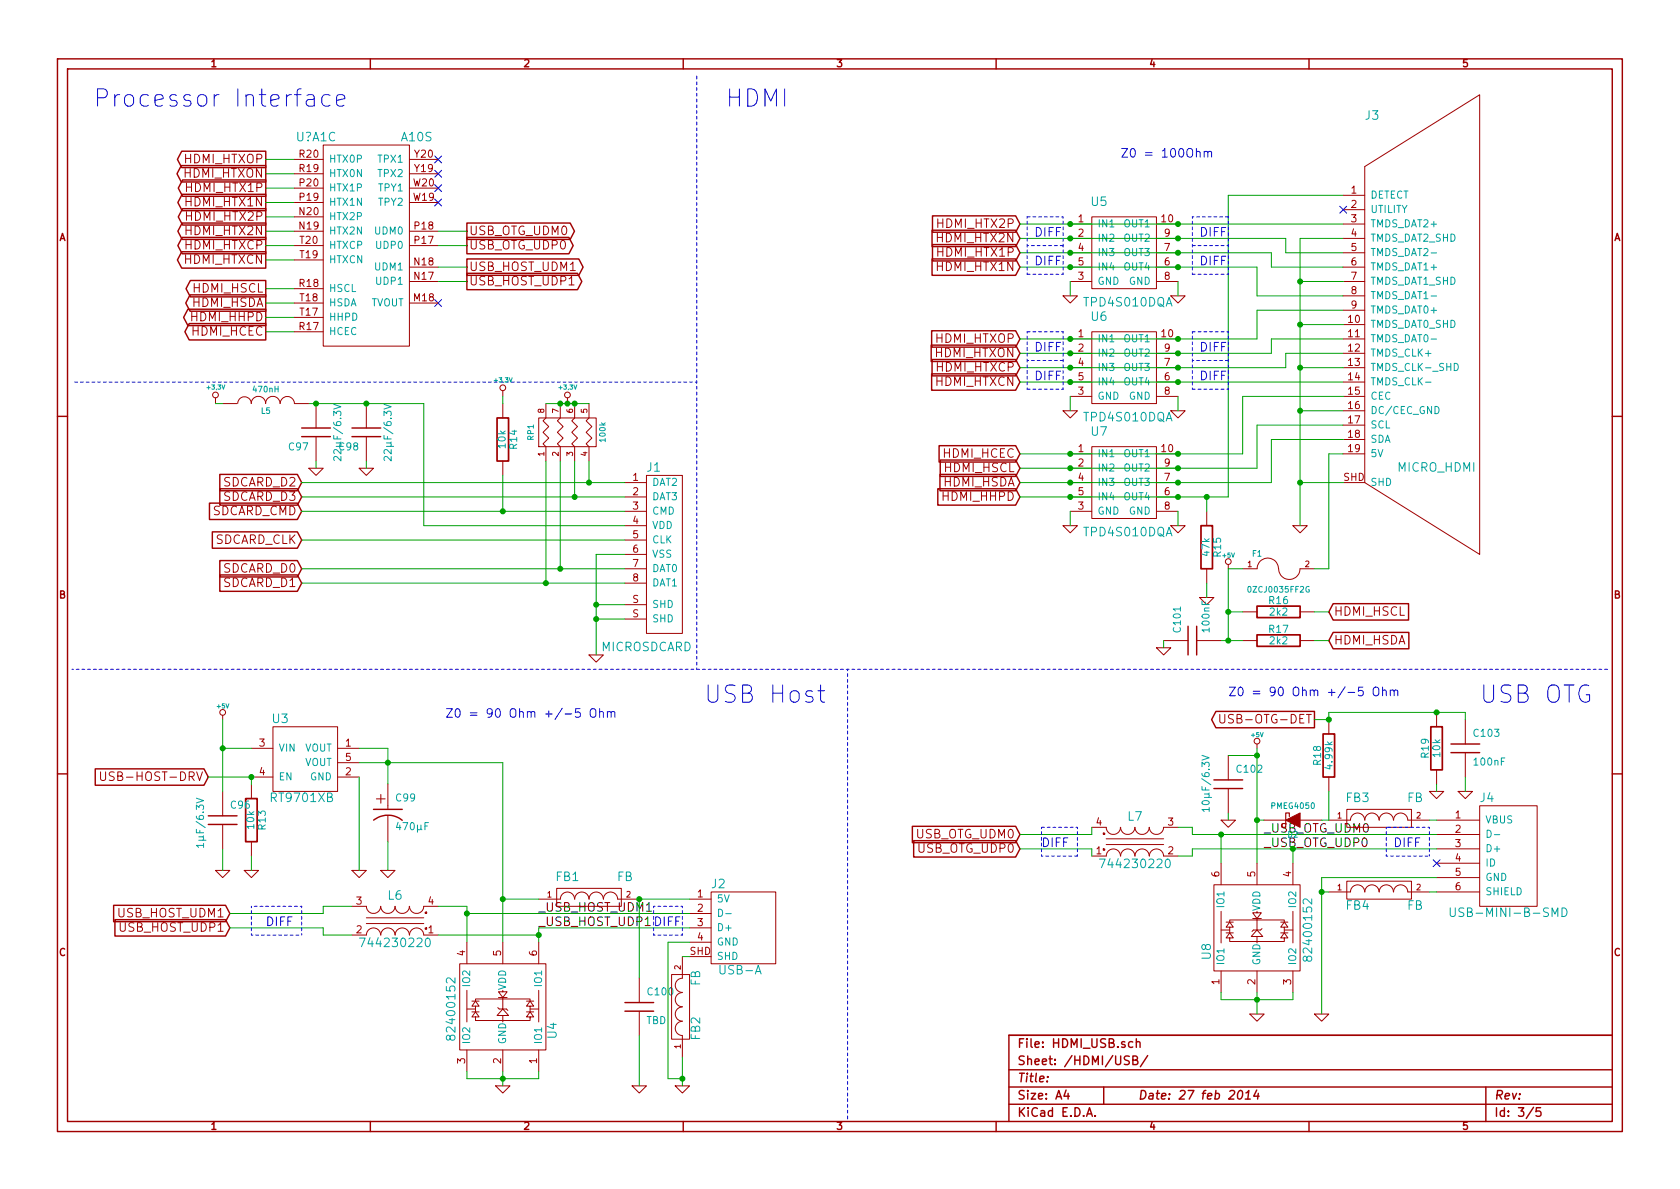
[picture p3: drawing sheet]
EESchema Schematic File Version 2
LIBS:tinkerforge
LIBS:power
LIBS:device
LIBS:transistors
LIBS:conn
LIBS:linear
LIBS:regul
LIBS:74xx
LIBS:cmos4000
LIBS:adc-dac
LIBS:memory
LIBS:xilinx
LIBS:special
LIBS:microcontrollers
LIBS:dsp
LIBS:microchip
LIBS:analog_switches
LIBS:motorola
LIBS:texas
LIBS:intel
LIBS:audio
LIBS:interface
LIBS:digital-audio
LIBS:philips
LIBS:display
LIBS:cypress
LIBS:siliconi
LIBS:opto
LIBS:atmel
LIBS:contrib
LIBS:valves
LIBS:red-cache
EELAYER 27 0
EELAYER END
$Descr A4 11693 8268
encoding utf-8
Sheet 3 5
Title ""
Date "27 feb 2014"
Rev ""
Comp ""
Comment1 ""
Comment2 ""
Comment3 ""
Comment4 ""
$EndDescr
$Comp
L MICRO_HDMI J3
U 1 1
P 9500 2250
F 0 "J3" H 9550 3700 60  0000 C CNN
F 1 "MICRO_HDMI" H 10000 1250 60  0000 C CNN
F 2 "MICRO-HDMI-D" H 9200 3400 60  0001 C CNN
F 3 "" H 9200 3400 60  0000 C CNN
	1    9500 2250
	1    0    0    -1  
$EndComp
$Comp
L GND #PWR068
U 1 1
P 9050 3650
F 0 "#PWR068" H 9050 3650 30  0001 C CNN
F 1 "GND" H 9050 3580 30  0001 C CNN
F 2 "" H 9050 3650 60  0000 C CNN
F 3 "" H 9050 3650 60  0000 C CNN
	1    9050 3650
	1    0    0    -1  
$EndComp
Text GLabel 1850 1100 0    60   Output ~ 0
HDMI_HTXOP
Text GLabel 1850 1200 0    60   Output ~ 0
HDMI_HTXON
Text GLabel 1850 1300 0    60   Output ~ 0
HDMI_HTX1P
Text GLabel 1850 1400 0    60   Output ~ 0
HDMI_HTX1N
Text GLabel 1850 1500 0    60   Output ~ 0
HDMI_HTX2P
Text GLabel 1850 1600 0    60   Output ~ 0
HDMI_HTX2N
Text GLabel 1850 1700 0    60   Output ~ 0
HDMI_HTXCP
Text GLabel 1850 1800 0    60   Output ~ 0
HDMI_HTXCN
Text GLabel 7100 2350 0    60   Input ~ 0
HDMI_HTXOP
Text GLabel 7100 2450 0    60   Input ~ 0
HDMI_HTXON
Text GLabel 7100 1750 0    60   Input ~ 0
HDMI_HTX1P
Text GLabel 7100 1850 0    60   Input ~ 0
HDMI_HTX1N
Text GLabel 7100 1550 0    60   Input ~ 0
HDMI_HTX2P
Text GLabel 7100 1650 0    60   Input ~ 0
HDMI_HTX2N
Text GLabel 1850 2000 0    60   Output ~ 0
HDMI_HSCL
Text GLabel 1850 2100 0    60   Output ~ 0
HDMI_HSDA
Text GLabel 1850 2200 0    60   Output ~ 0
HDMI_HHPD
Text GLabel 1850 2300 0    60   Output ~ 0
HDMI_HCEC
Text GLabel 7100 3250 0    60   Input ~ 0
HDMI_HSCL
Text GLabel 7100 3350 0    60   Input ~ 0
HDMI_HSDA
Text GLabel 7100 3450 0    60   Input ~ 0
HDMI_HHPD
Text GLabel 7100 3150 0    60   Input ~ 0
HDMI_HCEC
Text GLabel 7100 2550 0    60   Input ~ 0
HDMI_HTXCP
Text GLabel 7100 2650 0    60   Input ~ 0
HDMI_HTXCN
$Comp
L RCLAMP0524P U5
U 1 1
P 7850 1750
F 0 "U5" H 7650 2100 60  0000 C CNN
F 1 "TPD4S010DQA" H 7850 1400 60  0000 C CNN
F 2 "TPD4S010DQA" H 7600 2250 60  0001 C CNN
F 3 "" H 7600 2250 60  0000 C CNN
	1    7850 1750
	1    0    0    -1  
$EndComp
$Comp
L RCLAMP0524P U6
U 1 1
P 7850 2550
F 0 "U6" H 7650 2900 60  0000 C CNN
F 1 "TPD4S010DQA" H 7850 2200 60  0000 C CNN
F 2 "TPD4S010DQA" H 7600 3050 60  0001 C CNN
F 3 "" H 7600 3050 60  0000 C CNN
	1    7850 2550
	1    0    0    -1  
$EndComp
$Comp
L RCLAMP0524P U7
U 1 1
P 7850 3350
F 0 "U7" H 7650 3700 60  0000 C CNN
F 1 "TPD4S010DQA" H 7850 3000 60  0000 C CNN
F 2 "TPD4S010DQA" H 7600 3850 60  0001 C CNN
F 3 "" H 7600 3850 60  0000 C CNN
	1    7850 3350
	1    0    0    -1  
$EndComp
Wire Wire Line
	9050 3350 9350 3350
Wire Wire Line
	9050 1650 9050 3650
Wire Wire Line
	9050 2250 9350 2250
Connection ~ 9050 3350
Wire Wire Line
	9050 1650 9350 1650
Connection ~ 9050 2250
Wire Wire Line
	9350 1950 9050 1950
Connection ~ 9050 1950
Wire Wire Line
	9350 2550 9050 2550
Connection ~ 9050 2550
Wire Wire Line
	9350 2850 9050 2850
Connection ~ 9050 2850
Wire Wire Line
	1850 1100 2050 1100
Wire Wire Line
	2050 1200 1850 1200
Wire Wire Line
	1850 1300 2050 1300
Wire Wire Line
	2050 1400 1850 1400
Wire Wire Line
	1850 1500 2050 1500
Wire Wire Line
	2050 1600 1850 1600
Wire Wire Line
	1850 1700 2050 1700
Wire Wire Line
	2050 1800 1850 1800
Wire Wire Line
	1850 2000 2050 2000
Wire Wire Line
	2050 2100 1850 2100
Wire Wire Line
	1850 2200 2050 2200
Wire Wire Line
	2050 2300 1850 2300
Wire Wire Line
	7100 1550 9350 1550
Connection ~ 7450 1550
Wire Wire Line
	7100 1650 8950 1650
Connection ~ 7450 1650
Wire Wire Line
	8950 1650 8950 1750
Wire Wire Line
	8950 1750 9350 1750
Connection ~ 8200 1650
Wire Wire Line
	9350 1850 8850 1850
Wire Wire Line
	8850 1850 8850 1750
Wire Wire Line
	8850 1750 7100 1750
Wire Wire Line
	7100 1850 8750 1850
Wire Wire Line
	8750 1850 8750 2050
Wire Wire Line
	8750 2050 9350 2050
Connection ~ 8200 1750
Connection ~ 7450 1750
Connection ~ 8200 1850
Connection ~ 7450 1850
Wire Wire Line
	7100 2350 8750 2350
Wire Wire Line
	8750 2350 8750 2150
Wire Wire Line
	8750 2150 9350 2150
Wire Wire Line
	9350 2350 8850 2350
Wire Wire Line
	8850 2350 8850 2450
Wire Wire Line
	8850 2450 7100 2450
Wire Wire Line
	9350 2450 8950 2450
Wire Wire Line
	8950 2450 8950 2550
Wire Wire Line
	8950 2550 7100 2550
Wire Wire Line
	7100 2650 9350 2650
Connection ~ 8200 2350
Connection ~ 7450 2350
Connection ~ 8200 2450
Connection ~ 7450 2450
Connection ~ 8200 2550
Connection ~ 7450 2550
Connection ~ 8200 2650
Connection ~ 7450 2650
Wire Wire Line
	9350 2750 8650 2750
Wire Wire Line
	8650 2750 8650 3150
Wire Wire Line
	8650 3150 7100 3150
Wire Wire Line
	7100 3250 8750 3250
Wire Wire Line
	8750 3250 8750 2950
Wire Wire Line
	8750 2950 9350 2950
Wire Wire Line
	7100 3350 8850 3350
Wire Wire Line
	8850 3350 8850 3050
Wire Wire Line
	8850 3050 9350 3050
Wire Wire Line
	7100 3450 8550 3450
Wire Wire Line
	8550 3450 8550 1350
Wire Wire Line
	8550 1350 9350 1350
$Comp
L GND #PWR069
U 1 1
P 8200 3650
F 0 "#PWR069" H 8200 3650 30  0001 C CNN
F 1 "GND" H 8200 3580 30  0001 C CNN
F 2 "" H 8200 3650 60  0000 C CNN
F 3 "" H 8200 3650 60  0000 C CNN
	1    8200 3650
	1    0    0    -1  
$EndComp
$Comp
L GND #PWR070
U 1 1
P 7450 3650
F 0 "#PWR070" H 7450 3650 30  0001 C CNN
F 1 "GND" H 7450 3580 30  0001 C CNN
F 2 "" H 7450 3650 60  0000 C CNN
F 3 "" H 7450 3650 60  0000 C CNN
	1    7450 3650
	1    0    0    -1  
$EndComp
$Comp
L GND #PWR071
U 1 1
P 7450 2850
F 0 "#PWR071" H 7450 2850 30  0001 C CNN
F 1 "GND" H 7450 2780 30  0001 C CNN
F 2 "" H 7450 2850 60  0000 C CNN
F 3 "" H 7450 2850 60  0000 C CNN
	1    7450 2850
	1    0    0    -1  
$EndComp
$Comp
L GND #PWR072
U 1 1
P 8200 2850
F 0 "#PWR072" H 8200 2850 30  0001 C CNN
F 1 "GND" H 8200 2780 30  0001 C CNN
F 2 "" H 8200 2850 60  0000 C CNN
F 3 "" H 8200 2850 60  0000 C CNN
	1    8200 2850
	1    0    0    -1  
$EndComp
$Comp
L GND #PWR073
U 1 1
P 8200 2050
F 0 "#PWR073" H 8200 2050 30  0001 C CNN
F 1 "GND" H 8200 1980 30  0001 C CNN
F 2 "" H 8200 2050 60  0000 C CNN
F 3 "" H 8200 2050 60  0000 C CNN
	1    8200 2050
	1    0    0    -1  
$EndComp
$Comp
L GND #PWR074
U 1 1
P 7450 2050
F 0 "#PWR074" H 7450 2050 30  0001 C CNN
F 1 "GND" H 7450 1980 30  0001 C CNN
F 2 "" H 7450 2050 60  0000 C CNN
F 3 "" H 7450 2050 60  0000 C CNN
	1    7450 2050
	1    0    0    -1  
$EndComp
Wire Wire Line
	8200 2050 8200 1950
Wire Wire Line
	7450 2050 7450 1950
Wire Wire Line
	7450 2850 7450 2750
Wire Wire Line
	8200 2850 8200 2750
Wire Wire Line
	7450 3650 7450 3550
Wire Wire Line
	8200 3650 8200 3550
NoConn ~ 9350 1450
$Comp
L +5V #PWR075
U 1 1
P 8550 3950
F 0 "#PWR075" H 8550 4040 20  0001 C CNN
F 1 "+5V" H 8550 4040 30  0000 C CNN
F 2 "" H 8550 3950 60  0000 C CNN
F 3 "" H 8550 3950 60  0000 C CNN
	1    8550 3950
	1    0    0    -1  
$EndComp
$Comp
L FUSE F1
U 1 1
P 8900 3950
F 0 "F1" H 8750 4050 40  0000 C CNN
F 1 "0ZCJ0035FF2G" H 8900 3800 40  0000 C CNN
F 2 "1206" H 8900 3950 60  0001 C CNN
F 3 "" H 8900 3950 60  0000 C CNN
	1    8900 3950
	1    0    0    -1  
$EndComp
Wire Wire Line
	9350 3150 9250 3150
Wire Wire Line
	9250 3150 9250 3950
Wire Wire Line
	9250 3950 9150 3950
Wire Wire Line
	8650 3950 8550 3950
$Comp
L R R15
U 1 1
P 8400 3800
F 0 "R15" V 8480 3800 50  0000 C CNN
F 1 "47k" V 8400 3800 50  0000 C CNN
F 2 "0402" H 8400 3800 60  0001 C CNN
F 3 "" H 8400 3800 60  0000 C CNN
	1    8400 3800
	1    0    0    -1  
$EndComp
$Comp
L GND #PWR076
U 1 1
P 8400 4150
F 0 "#PWR076" H 8400 4150 30  0001 C CNN
F 1 "GND" H 8400 4080 30  0001 C CNN
F 2 "" H 8400 4150 60  0000 C CNN
F 3 "" H 8400 4150 60  0000 C CNN
	1    8400 4150
	1    0    0    -1  
$EndComp
Wire Wire Line
	8400 3550 8400 3450
Connection ~ 8400 3450
Wire Wire Line
	8400 4050 8400 4150
$Comp
L R R16
U 1 1
P 8900 4250
F 0 "R16" V 8980 4250 50  0000 C CNN
F 1 "2k2" V 8900 4250 50  0000 C CNN
F 2 "0402" H 8900 4250 60  0001 C CNN
F 3 "" H 8900 4250 60  0000 C CNN
	1    8900 4250
	0    -1   -1   0   
$EndComp
$Comp
L R R17
U 1 1
P 8900 4450
F 0 "R17" V 8980 4450 50  0000 C CNN
F 1 "2k2" V 8900 4450 50  0000 C CNN
F 2 "0402" H 8900 4450 60  0001 C CNN
F 3 "" H 8900 4450 60  0000 C CNN
	1    8900 4450
	0    -1   -1   0   
$EndComp
Wire Wire Line
	8550 3950 8550 4450
Wire Wire Line
	8550 4250 8650 4250
Wire Wire Line
	8500 4450 8650 4450
Connection ~ 8550 4250
Text GLabel 9250 4250 2    60   Input ~ 0
HDMI_HSCL
Text GLabel 9250 4450 2    60   Input ~ 0
HDMI_HSDA
Wire Wire Line
	9150 4450 9250 4450
Wire Wire Line
	9150 4250 9250 4250
Text GLabel 3250 1850 2    60   Output ~ 0
USB_HOST_UDM1
Text GLabel 3250 1700 2    60   Output ~ 0
USB_OTG_UDP0
Text GLabel 3250 1600 2    60   Output ~ 0
USB_OTG_UDM0
Text GLabel 3250 1950 2    60   Output ~ 0
USB_HOST_UDP1
Wire Wire Line
	3050 1850 3250 1850
Wire Wire Line
	3250 1950 3050 1950
Wire Wire Line
	3050 1600 3250 1600
Wire Wire Line
	3250 1700 3050 1700
NoConn ~ 3050 2100
Text GLabel 1600 6450 0    60   Input ~ 0
USB_HOST_UDP1
Text GLabel 1600 6350 0    60   Input ~ 0
USB_HOST_UDM1
Text GLabel 7100 5900 0    60   Input ~ 0
USB_OTG_UDP0
Text GLabel 7100 5800 0    60   Input ~ 0
USB_OTG_UDM0
Connection ~ 8200 3150
Connection ~ 7450 3150
Connection ~ 7450 3250
Connection ~ 8200 3250
Connection ~ 8200 3350
Connection ~ 7450 3350
Connection ~ 7450 3450
Connection ~ 8200 3450
$Comp
L USB-MINI-B-SMD J4
U 1 1
P 10650 5950
F 0 "J4" H 10350 6350 60  0000 C CNN
F 1 "USB-MINI-B-SMD" H 10500 5550 60  0000 C CNN
F 2 "USB-MINI-B-SMD" H 10650 5950 60  0001 C CNN
F 3 "~" H 10650 5950 60  0000 C CNN
	1    10650 5950
	1    0    0    -1  
$EndComp
$Comp
L WE-CNSW L7
U 1 1
P 7900 5850
F 0 "L7" H 7900 6020 60  0000 C CNN
F 1 "744230220" H 7900 5690 60  0000 C CNN
F 2 "WE-CNSW-0603" H 7900 5845 60  0001 C CNN
F 3 "" H 7900 5845 60  0000 C CNN
	1    7900 5850
	1    0    0    -1  
$EndComp
$Comp
L TVS_ARRAY4 U8
U 1 1
P 8750 6450
F 0 "U8" V 8405 6285 60  0000 C CNN
F 1 "82400152" V 9110 6435 60  0000 C CNN
F 2 "SOT563" H 8750 6435 60  0001 C CNN
F 3 "" H 8750 6435 60  0000 C CNN
	1    8750 6450
	1    0    0    -1  
$EndComp
Wire Wire Line
	8300 5900 10000 5900
Wire Wire Line
	8300 5900 8300 5950
Wire Wire Line
	8300 5950 8200 5950
Wire Wire Line
	8200 5750 8300 5750
Wire Wire Line
	8300 5750 8300 5800
Wire Wire Line
	8300 5800 10000 5800
Wire Wire Line
	8500 6000 8500 5800
Connection ~ 8500 5800
Wire Wire Line
	9000 6000 9000 5900
Connection ~ 9000 5900
$Comp
L GND #PWR077
U 1 1
P 8750 7050
F 0 "#PWR077" H 8750 7050 30  0001 C CNN
F 1 "GND" H 8750 6980 30  0001 C CNN
F 2 "" H 8750 7050 60  0000 C CNN
F 3 "" H 8750 7050 60  0000 C CNN
	1    8750 7050
	1    0    0    -1  
$EndComp
Wire Wire Line
	8750 6900 8750 7050
Wire Wire Line
	8500 6950 9000 6950
Wire Wire Line
	9000 6950 9000 6900
Connection ~ 8750 6950
Wire Wire Line
	8500 6950 8500 6900
$Comp
L +5V #PWR078
U 1 1
P 8750 5200
F 0 "#PWR078" H 8750 5290 20  0001 C CNN
F 1 "+5V" H 8750 5290 30  0000 C CNN
F 2 "" H 8750 5200 60  0000 C CNN
F 3 "" H 8750 5200 60  0000 C CNN
	1    8750 5200
	1    0    0    -1  
$EndComp
Wire Wire Line
	8750 5200 8750 6000
$Comp
L FILTER FB3
U 1 1
P 9600 5700
F 0 "FB3" H 9450 5850 60  0000 C CNN
F 1 "FB" H 9850 5850 60  0000 C CNN
F 2 "0603" H 9600 5700 60  0001 C CNN
F 3 "" H 9600 5700 60  0000 C CNN
	1    9600 5700
	1    0    0    -1  
$EndComp
Connection ~ 8750 5700
$Comp
L FILTER FB4
U 1 1
P 9600 6200
F 0 "FB4" H 9450 6100 60  0000 C CNN
F 1 "FB" H 9850 6100 60  0000 C CNN
F 2 "0603" H 9600 6200 60  0001 C CNN
F 3 "" H 9600 6200 60  0000 C CNN
	1    9600 6200
	1    0    0    -1  
$EndComp
Wire Wire Line
	10000 5700 9950 5700
Wire Wire Line
	10000 6200 9950 6200
$Comp
L GND #PWR079
U 1 1
P 9200 7050
F 0 "#PWR079" H 9200 7050 30  0001 C CNN
F 1 "GND" H 9200 6980 30  0001 C CNN
F 2 "" H 9200 7050 60  0000 C CNN
F 3 "" H 9200 7050 60  0000 C CNN
	1    9200 7050
	1    0    0    -1  
$EndComp
Wire Wire Line
	10000 6100 9200 6100
Wire Wire Line
	9200 6100 9200 7050
Wire Wire Line
	9250 6200 9200 6200
Connection ~ 9200 6200
NoConn ~ 10000 6000
$Comp
L USB-A J2
U 1 1
P 5200 6450
F 0 "J2" H 5000 6750 60  0000 C CNN
F 1 "USB-A" H 5150 6150 60  0000 C CNN
F 2 "USB-A-SMT-8231" H 5300 6500 60  0001 C CNN
F 3 "" H 5300 6500 60  0000 C CNN
	1    5200 6450
	1    0    0    -1  
$EndComp
$Comp
L RT9701XB U3
U 1 1
P 2100 5200
F 0 "U3" H 1950 5400 60  0000 C CNN
F 1 "RT9701XB" H 2100 4850 60  0000 C CNN
F 2 "SOT23-5" H 2100 5200 60  0001 C CNN
F 3 "~" H 2100 5200 60  0000 C CNN
	1    2100 5200
	1    0    0    -1  
$EndComp
$Comp
L CP1 C99
U 1 1
P 2700 5650
F 0 "C99" H 2750 5750 50  0000 L CNN
F 1 "470µF" H 2750 5550 50  0000 L CNN
F 2 "3528-21" H 2700 5650 60  0001 C CNN
F 3 "" H 2700 5650 60  0000 C CNN
	1    2700 5650
	1    0    0    -1  
$EndComp
$Comp
L GND #PWR080
U 1 1
P 2500 6050
F 0 "#PWR080" H 2500 6050 30  0001 C CNN
F 1 "GND" H 2500 5980 30  0001 C CNN
F 2 "" H 2500 6050 60  0000 C CNN
F 3 "" H 2500 6050 60  0000 C CNN
	1    2500 6050
	1    0    0    -1  
$EndComp
$Comp
L GND #PWR081
U 1 1
P 2700 6050
F 0 "#PWR081" H 2700 6050 30  0001 C CNN
F 1 "GND" H 2700 5980 30  0001 C CNN
F 2 "" H 2700 6050 60  0000 C CNN
F 3 "" H 2700 6050 60  0000 C CNN
	1    2700 6050
	1    0    0    -1  
$EndComp
$Comp
L FILTER FB1
U 1 1
P 4100 6250
F 0 "FB1" H 3950 6400 60  0000 C CNN
F 1 "FB" H 4350 6400 60  0000 C CNN
F 2 "0603" H 4100 6250 60  0001 C CNN
F 3 "" H 4100 6250 60  0000 C CNN
	1    4100 6250
	1    0    0    -1  
$EndComp
$Comp
L C C100
U 1 1
P 4450 7000
F 0 "C100" H 4500 7100 50  0000 L CNN
F 1 "TBD" H 4500 6900 50  0000 L CNN
F 2 "0805" H 4450 7000 60  0001 C CNN
F 3 "" H 4450 7000 60  0000 C CNN
	1    4450 7000
	1    0    0    -1  
$EndComp
$Comp
L FILTER FB2
U 1 1
P 4750 7000
F 0 "FB2" H 4600 6900 60  0000 C CNN
F 1 "FB" H 4950 6900 60  0000 C CNN
F 2 "0603" H 4750 7000 60  0001 C CNN
F 3 "" H 4750 7000 60  0000 C CNN
	1    4750 7000
	0    -1   -1   0   
$EndComp
Wire Wire Line
	4750 6650 4800 6650
$Comp
L GND #PWR082
U 1 1
P 3500 7550
F 0 "#PWR082" H 3500 7550 30  0001 C CNN
F 1 "GND" H 3500 7480 30  0001 C CNN
F 2 "" H 3500 7550 60  0000 C CNN
F 3 "" H 3500 7550 60  0000 C CNN
	1    3500 7550
	1    0    0    -1  
$EndComp
$Comp
L WE-CNSW L6
U 1 1
P 2750 6400
F 0 "L6" H 2750 6570 60  0000 C CNN
F 1 "744230220" H 2750 6240 60  0000 C CNN
F 2 "WE-CNSW-0603" H 2750 6395 60  0001 C CNN
F 3 "" H 2750 6395 60  0000 C CNN
	1    2750 6400
	-1   0    0    -1  
$EndComp
$Comp
L TVS_ARRAY4 U4
U 1 1
P 3500 7000
F 0 "U4" V 3155 6835 60  0000 C CNN
F 1 "82400152" V 3860 6985 60  0000 C CNN
F 2 "SOT563" H 3500 6985 60  0001 C CNN
F 3 "" H 3500 6985 60  0000 C CNN
	1    3500 7000
	-1   0    0    -1  
$EndComp
Wire Wire Line
	3500 7450 3500 7550
Wire Wire Line
	3250 7500 3750 7500
Wire Wire Line
	3750 7500 3750 7450
Connection ~ 3500 7500
Wire Wire Line
	3250 7500 3250 7450
$Comp
L GND #PWR083
U 1 1
P 4750 7550
F 0 "#PWR083" H 4750 7550 30  0001 C CNN
F 1 "GND" H 4750 7480 30  0001 C CNN
F 2 "" H 4750 7550 60  0000 C CNN
F 3 "" H 4750 7550 60  0000 C CNN
	1    4750 7550
	1    0    0    -1  
$EndComp
Wire Wire Line
	4750 7350 4750 7550
Wire Wire Line
	4800 6550 4650 6550
Wire Wire Line
	4650 6550 4650 7500
Wire Wire Line
	4650 7500 4750 7500
Connection ~ 4750 7500
Wire Wire Line
	4800 6250 4450 6250
Wire Wire Line
	4450 6250 4450 6800
$Comp
L GND #PWR084
U 1 1
P 4450 7550
F 0 "#PWR084" H 4450 7550 30  0001 C CNN
F 1 "GND" H 4450 7480 30  0001 C CNN
F 2 "" H 4450 7550 60  0000 C CNN
F 3 "" H 4450 7550 60  0000 C CNN
	1    4450 7550
	1    0    0    -1  
$EndComp
Wire Wire Line
	4450 7550 4450 7200
Connection ~ 4450 6250
Wire Wire Line
	3500 5300 3500 6550
Wire Wire Line
	3500 6250 3750 6250
Wire Wire Line
	4800 6450 3750 6450
Wire Wire Line
	3750 6450 3750 6550
Wire Wire Line
	3050 6500 3750 6500
Connection ~ 3750 6500
Wire Wire Line
	3050 6300 3250 6300
Wire Wire Line
	3250 6300 3250 6550
Wire Wire Line
	4800 6350 3250 6350
Connection ~ 3250 6350
Wire Wire Line
	2700 5850 2700 6050
Wire Wire Line
	2500 5400 2500 6050
Wire Wire Line
	2500 5200 2700 5200
Wire Wire Line
	2700 5200 2700 5450
Wire Wire Line
	2500 5300 3500 5300
Connection ~ 2700 5300
Connection ~ 3500 6250
$Comp
L R R13
U 1 1
P 1750 5700
F 0 "R13" V 1830 5700 50  0000 C CNN
F 1 "10k" V 1750 5700 50  0000 C CNN
F 2 "0402" H 1750 5700 60  0001 C CNN
F 3 "" H 1750 5700 60  0000 C CNN
	1    1750 5700
	1    0    0    -1  
$EndComp
$Comp
L GND #PWR085
U 1 1
P 1750 6050
F 0 "#PWR085" H 1750 6050 30  0001 C CNN
F 1 "GND" H 1750 5980 30  0001 C CNN
F 2 "" H 1750 6050 60  0000 C CNN
F 3 "" H 1750 6050 60  0000 C CNN
	1    1750 6050
	1    0    0    -1  
$EndComp
Wire Wire Line
	1750 6050 1750 5950
Wire Wire Line
	1750 5450 1750 5400
Text GLabel 1450 5400 0    60   Input ~ 0
USB-HOST-DRV
Wire Wire Line
	1750 5400 1450 5400
Connection ~ 1750 5400
$Comp
L +5V #PWR086
U 1 1
P 1550 5000
F 0 "#PWR086" H 1550 5090 20  0001 C CNN
F 1 "+5V" H 1550 5090 30  0000 C CNN
F 2 "" H 1550 5000 60  0000 C CNN
F 3 "" H 1550 5000 60  0000 C CNN
	1    1550 5000
	1    0    0    -1  
$EndComp
$Comp
L C C96
U 1 1
P 1550 5700
F 0 "C96" H 1600 5800 50  0000 L CNN
F 1 "1µF/6.3V" V 1400 5500 50  0000 L CNN
F 2 "0603" H 1550 5700 60  0001 C CNN
F 3 "" H 1550 5700 60  0000 C CNN
	1    1550 5700
	1    0    0    -1  
$EndComp
$Comp
L GND #PWR087
U 1 1
P 1550 6050
F 0 "#PWR087" H 1550 6050 30  0001 C CNN
F 1 "GND" H 1550 5980 30  0001 C CNN
F 2 "" H 1550 6050 60  0000 C CNN
F 3 "" H 1550 6050 60  0000 C CNN
	1    1550 6050
	1    0    0    -1  
$EndComp
Wire Wire Line
	1550 6050 1550 5900
Wire Wire Line
	1550 5000 1550 5500
Wire Wire Line
	1550 5200 1750 5200
Connection ~ 1550 5200
$Comp
L DIODESCH D2
U 1 1
P 9000 5700
F 0 "D2" H 9000 5800 40  0000 C CNN
F 1 "PMEG4050" H 9000 5600 40  0000 C CNN
F 2 "SOD-128" H 9000 5700 60  0001 C CNN
F 3 "" H 9000 5700 60  0000 C CNN
	1    9000 5700
	-1   0    0    1   
$EndComp
Wire Wire Line
	9250 5700 9200 5700
Wire Wire Line
	8800 5700 8750 5700
Wire Notes Line
	500  4650 11200 4650
Wire Notes Line
	5900 4650 5900 7800
Text Notes 4900 4900 0    120  ~ 0
USB Host
Text Notes 10300 4900 0    120  ~ 0
USB OTG
Wire Notes Line
	4850 4650 4850 500 
Text Notes 5050 750  0    120  ~ 0
HDMI
Text Notes 650  750  0    120  ~ 0
Processor Interface
NoConn ~ 3050 1400
NoConn ~ 3050 1300
NoConn ~ 3050 1200
NoConn ~ 3050 1100
Text Notes 7800 1100 0    60   ~ 0
Z0 = 100Ohm
Text Notes 7200 1650 0    60   ~ 0
DIFF
Text Notes 7200 1850 0    60   ~ 0
DIFF
Text Notes 7200 2450 0    60   ~ 0
DIFF
Text Notes 7200 2650 0    60   ~ 0
DIFF
Text Notes 8350 1650 0    60   ~ 0
DIFF
Text Notes 8350 1850 0    60   ~ 0
DIFF
Text Notes 8350 2450 0    60   ~ 0
DIFF
Text Notes 8350 2650 0    60   ~ 0
DIFF
Text Notes 9700 5900 0    60   ~ 0
DIFF
$Comp
L R R18
U 1 1
P 9250 5250
F 0 "R18" V 9330 5250 50  0000 C CNN
F 1 "4.99k" V 9250 5250 50  0000 C CNN
F 2 "0402" H 9250 5250 60  0001 C CNN
F 3 "" H 9250 5250 60  0000 C CNN
	1    9250 5250
	-1   0    0    1   
$EndComp
$Comp
L R R19
U 1 1
P 10000 5200
F 0 "R19" V 10080 5200 50  0000 C CNN
F 1 "10k" V 10000 5200 50  0000 C CNN
F 2 "0402" H 10000 5200 60  0001 C CNN
F 3 "" H 10000 5200 60  0000 C CNN
	1    10000 5200
	-1   0    0    1   
$EndComp
$Comp
L C C103
U 1 1
P 10200 5200
F 0 "C103" H 10250 5300 50  0000 L CNN
F 1 "100nF" H 10250 5100 50  0000 L CNN
F 2 "0402" H 10200 5200 60  0001 C CNN
F 3 "" H 10200 5200 60  0000 C CNN
	1    10200 5200
	1    0    0    -1  
$EndComp
$Comp
L GND #PWR088
U 1 1
P 10000 5500
F 0 "#PWR088" H 10000 5500 30  0001 C CNN
F 1 "GND" H 10000 5430 30  0001 C CNN
F 2 "" H 10000 5500 60  0000 C CNN
F 3 "" H 10000 5500 60  0000 C CNN
	1    10000 5500
	1    0    0    -1  
$EndComp
$Comp
L GND #PWR089
U 1 1
P 10200 5500
F 0 "#PWR089" H 10200 5500 30  0001 C CNN
F 1 "GND" H 10200 5430 30  0001 C CNN
F 2 "" H 10200 5500 60  0000 C CNN
F 3 "" H 10200 5500 60  0000 C CNN
	1    10200 5500
	1    0    0    -1  
$EndComp
Wire Wire Line
	10000 5500 10000 5450
Wire Wire Line
	10200 5500 10200 5400
Wire Wire Line
	10200 4950 10200 5000
Wire Wire Line
	9250 4950 10200 4950
Wire Wire Line
	9250 4950 9250 5000
Connection ~ 10000 4950
Wire Wire Line
	9250 5500 9250 5700
Text GLabel 9150 5000 0    60   Output ~ 0
USB-OTG-DET
Wire Wire Line
	9250 5000 9150 5000
Connection ~ 9250 5000
Text Notes 4550 6450 0    60   ~ 0
DIFF
Text Notes 1850 6450 0    60   ~ 0
DIFF
Text Notes 3100 5000 0    60   ~ 0
Z0 = 90 Ohm +/-5 Ohm
$Comp
L C C102
U 1 1
P 8550 5450
F 0 "C102" H 8600 5550 50  0000 L CNN
F 1 "10µF/6.3V" V 8400 5250 50  0000 L CNN
F 2 "0603" H 8550 5450 60  0001 C CNN
F 3 "" H 8550 5450 60  0000 C CNN
	1    8550 5450
	1    0    0    -1  
$EndComp
Wire Wire Line
	8550 5250 8750 5250
Connection ~ 8750 5250
$Comp
L GND #PWR090
U 1 1
P 8550 5700
F 0 "#PWR090" H 8550 5700 30  0001 C CNN
F 1 "GND" H 8550 5630 30  0001 C CNN
F 2 "" H 8550 5700 60  0000 C CNN
F 3 "" H 8550 5700 60  0000 C CNN
	1    8550 5700
	1    0    0    -1  
$EndComp
Wire Wire Line
	8550 5700 8550 5650
$Comp
L MICROSDCARD J1
U 1 1
P 4500 3850
F 0 "J1" H 4550 4450 60  0000 C CNN
F 1 "MICROSDCARD" H 4500 3200 60  0000 C CNN
F 2 "MicroSD_TF001A" H 4700 4600 60  0001 C CNN
F 3 "" H 4700 4600 60  0000 C CNN
	1    4500 3850
	1    0    0    -1  
$EndComp
Wire Notes Line
	4850 2650 500  2650
Text GLabel 2100 4050 0    60   Input ~ 0
SDCARD_D1
Text GLabel 2100 3950 0    60   Input ~ 0
SDCARD_D0
Text GLabel 2100 3350 0    60   Input ~ 0
SDCARD_D2
Text GLabel 2100 3450 0    60   Input ~ 0
SDCARD_D3
Text GLabel 2100 3750 0    60   Input ~ 0
SDCARD_CLK
Text GLabel 2100 3550 0    60   Input ~ 0
SDCARD_CMD
$Comp
L GND #PWR091
U 1 1
P 4150 4550
F 0 "#PWR091" H 4150 4550 30  0001 C CNN
F 1 "GND" H 4150 4480 30  0001 C CNN
F 2 "" H 4150 4550 60  0000 C CNN
F 3 "" H 4150 4550 60  0000 C CNN
	1    4150 4550
	1    0    0    -1  
$EndComp
$Comp
L +3,3V #PWR092
U 1 1
P 3500 2750
F 0 "#PWR092" H 3500 2710 30  0001 C CNN
F 1 "+3,3V" H 3500 2860 30  0000 C CNN
F 2 "" H 3500 2750 60  0000 C CNN
F 3 "" H 3500 2750 60  0000 C CNN
	1    3500 2750
	1    0    0    -1  
$EndComp
Wire Wire Line
	2100 3350 4350 3350
Wire Wire Line
	2100 3450 4350 3450
Wire Wire Line
	2100 3550 4350 3550
Wire Wire Line
	2100 3750 4350 3750
Wire Wire Line
	2100 3950 4350 3950
Wire Wire Line
	2100 4050 4350 4050
Connection ~ 3500 3550
$Comp
L C C98
U 1 1
P 2550 3000
F 0 "C98" H 2600 3100 50  0000 L CNN
F 1 "22µF/6.3V" V 2400 2800 50  0000 L CNN
F 2 "0603" H 2550 3000 60  0001 C CNN
F 3 "" H 2550 3000 60  0000 C CNN
	1    2550 3000
	-1   0    0    1   
$EndComp
$Comp
L C C97
U 1 1
P 2200 3000
F 0 "C97" H 2250 3100 50  0000 L CNN
F 1 "22µF/6.3V" V 2050 2800 50  0000 L CNN
F 2 "0603" H 2200 3000 60  0001 C CNN
F 3 "" H 2200 3000 60  0000 C CNN
	1    2200 3000
	-1   0    0    1   
$EndComp
$Comp
L +3,3V #PWR093
U 1 1
P 1500 2800
F 0 "#PWR093" H 1500 2760 30  0001 C CNN
F 1 "+3,3V" H 1500 2910 30  0000 C CNN
F 2 "" H 1500 2800 60  0000 C CNN
F 3 "" H 1500 2800 60  0000 C CNN
	1    1500 2800
	1    0    0    -1  
$EndComp
Wire Wire Line
	2950 3650 4350 3650
Wire Wire Line
	2950 2800 2950 3650
$Comp
L GND #PWR094
U 1 1
P 2550 3250
F 0 "#PWR094" H 2550 3250 30  0001 C CNN
F 1 "GND" H 2550 3180 30  0001 C CNN
F 2 "" H 2550 3250 60  0000 C CNN
F 3 "" H 2550 3250 60  0000 C CNN
	1    2550 3250
	1    0    0    -1  
$EndComp
$Comp
L GND #PWR095
U 1 1
P 2200 3250
F 0 "#PWR095" H 2200 3250 30  0001 C CNN
F 1 "GND" H 2200 3180 30  0001 C CNN
F 2 "" H 2200 3250 60  0000 C CNN
F 3 "" H 2200 3250 60  0000 C CNN
	1    2200 3250
	1    0    0    -1  
$EndComp
$Comp
L INDUCTOR L5
U 1 1
P 1850 2800
F 0 "L5" V 1800 2800 40  0000 C CNN
F 1 "470nH" V 1950 2800 40  0000 C CNN
F 2 "0805" H 1850 2800 60  0001 C CNN
F 3 "" H 1850 2800 60  0000 C CNN
	1    1850 2800
	0    -1   -1   0   
$EndComp
Wire Wire Line
	2150 2800 2950 2800
Connection ~ 2550 2800
Connection ~ 2200 2800
Wire Wire Line
	2200 3250 2200 3200
Wire Wire Line
	2550 3250 2550 3200
Wire Wire Line
	1500 2800 1550 2800
$Comp
L R_PACK4 RP1
U 1 1
P 4150 3000
F 0 "RP1" H 4150 3450 40  0000 C CNN
F 1 "100k" H 4150 2950 40  0000 C CNN
F 2 "741X083" H 4150 3000 60  0001 C CNN
F 3 "" H 4150 3000 60  0000 C CNN
	1    4150 3000
	0    -1   -1   0   
$EndComp
$Comp
L +3,3V #PWR096
U 1 1
P 3950 2800
F 0 "#PWR096" H 3950 2760 30  0001 C CNN
F 1 "+3,3V" H 3950 2910 30  0000 C CNN
F 2 "" H 3950 2800 60  0000 C CNN
F 3 "" H 3950 2800 60  0000 C CNN
	1    3950 2800
	1    0    0    -1  
$EndComp
Wire Wire Line
	3800 2800 4100 2800
Connection ~ 3900 2800
Connection ~ 3950 2800
Connection ~ 4000 2800
Wire Wire Line
	4100 3350 4100 3200
Connection ~ 4100 3350
Wire Wire Line
	4000 3200 4000 3450
Connection ~ 4000 3450
Wire Wire Line
	3900 3200 3900 3950
Connection ~ 3900 3950
Wire Wire Line
	3800 3200 3800 4050
Connection ~ 3800 4050
Wire Wire Line
	4350 3850 4150 3850
Wire Wire Line
	4150 3850 4150 4550
Wire Wire Line
	4350 4300 4150 4300
Connection ~ 4150 4300
Connection ~ 8200 1550
Wire Wire Line
	4350 4200 4150 4200
Connection ~ 4150 4200
$Comp
L R R14
U 1 1
P 3500 3050
F 0 "R14" V 3580 3050 50  0000 C CNN
F 1 "10k" V 3500 3050 50  0000 C CNN
F 2 "0402" H 3500 3050 60  0001 C CNN
F 3 "" H 3500 3050 60  0000 C CNN
	1    3500 3050
	1    0    0    -1  
$EndComp
Wire Wire Line
	3500 2800 3500 2750
Wire Wire Line
	3500 3550 3500 3300
Wire Wire Line
	2450 6500 2250 6500
Wire Wire Line
	2250 6500 2250 6450
Wire Wire Line
	2450 6300 2250 6300
Wire Wire Line
	2250 6300 2250 6350
Wire Wire Line
	2250 6350 1600 6350
Wire Wire Line
	2250 6450 1600 6450
$Comp
L A10S U?A1
U 3 1
P 2550 1000
F 0 "U?A1" H 2200 1050 60  0000 C CNN
F 1 "A10S" H 2900 1050 60  0000 C CNN
F 2 "~" H 5150 -1500 60  0000 C CNN
F 3 "~" H 5150 -1500 60  0000 C CNN
	3    2550 1000
	1    0    0    -1  
$EndComp
$Comp
L C C101
U 1 1
P 8300 4450
F 0 "C101" H 8350 4550 50  0000 L CNN
F 1 "100nF" H 8350 4350 50  0000 L CNN
F 2 "0402" H 8300 4450 60  0001 C CNN
F 3 "" H 8300 4450 60  0000 C CNN
	1    8300 4450
	0    -1   -1   0   
$EndComp
$Comp
L GND #PWR097
U 1 1
P 8100 4500
F 0 "#PWR097" H 8100 4500 30  0001 C CNN
F 1 "GND" H 8100 4430 30  0001 C CNN
F 2 "" H 8100 4500 60  0000 C CNN
F 3 "" H 8100 4500 60  0000 C CNN
	1    8100 4500
	1    0    0    -1  
$EndComp
Wire Wire Line
	8100 4500 8100 4450
Connection ~ 8550 4450
Text Label 3750 6350 0    60   ~ 0
_USB_HOST_UDM1
Text Label 3750 6450 0    60   ~ 0
_USB_HOST_UDP1
Text Label 8800 5800 0    60   ~ 0
_USB_OTG_UDM0
Text Label 8800 5900 0    60   ~ 0
_USB_OTG_UDP0
Wire Notes Line
	7150 1500 7150 1900
Wire Notes Line
	7150 1700 7400 1700
Wire Notes Line
	7400 1500 7400 1900
Wire Notes Line
	7400 1500 7150 1500
Wire Notes Line
	7400 1900 7150 1900
Wire Notes Line
	8300 1500 8300 1900
Wire Notes Line
	7150 2300 7150 2700
Wire Notes Line
	7150 2500 7400 2500
Wire Notes Line
	7400 2300 7400 2700
Wire Notes Line
	7400 2300 7150 2300
Wire Notes Line
	7400 2700 7150 2700
Wire Notes Line
	8300 2300 8300 2700
Wire Notes Line
	8300 2500 8550 2500
Wire Notes Line
	8550 2300 8550 2700
Wire Notes Line
	8550 2300 8300 2300
Wire Notes Line
	8550 2700 8300 2700
Wire Notes Line
	8300 1500 8550 1500
Wire Notes Line
	8550 1500 8550 1900
Wire Notes Line
	8550 1700 8300 1700
Wire Notes Line
	8550 1900 8300 1900
Wire Notes Line
	1750 6300 1750 6500
Wire Notes Line
	1750 6500 2100 6500
Wire Notes Line
	2100 6500 2100 6300
Wire Notes Line
	2100 6300 1750 6300
Wire Notes Line
	4550 6300 4550 6500
Wire Notes Line
	4550 6500 4750 6500
Wire Notes Line
	4750 6500 4750 6300
Wire Notes Line
	4750 6300 4550 6300
Wire Wire Line
	7100 5800 7600 5800
Wire Wire Line
	7100 5900 7600 5900
Text Notes 7250 5900 0    60   ~ 0
DIFF
Wire Wire Line
	7600 5900 7600 5950
Wire Wire Line
	7600 5800 7600 5750
Wire Notes Line
	7250 5750 7250 5950
Wire Notes Line
	7250 5950 7500 5950
Wire Notes Line
	7500 5950 7500 5750
Wire Notes Line
	7500 5750 7250 5750
Wire Notes Line
	9650 5750 9650 5950
Wire Notes Line
	9650 5950 9950 5950
Wire Notes Line
	9950 5950 9950 5750
Wire Notes Line
	9950 5750 9650 5750
Text Notes 8550 4850 0    60   ~ 0
Z0 = 90 Ohm +/-5 Ohm
$EndSCHEMATC
